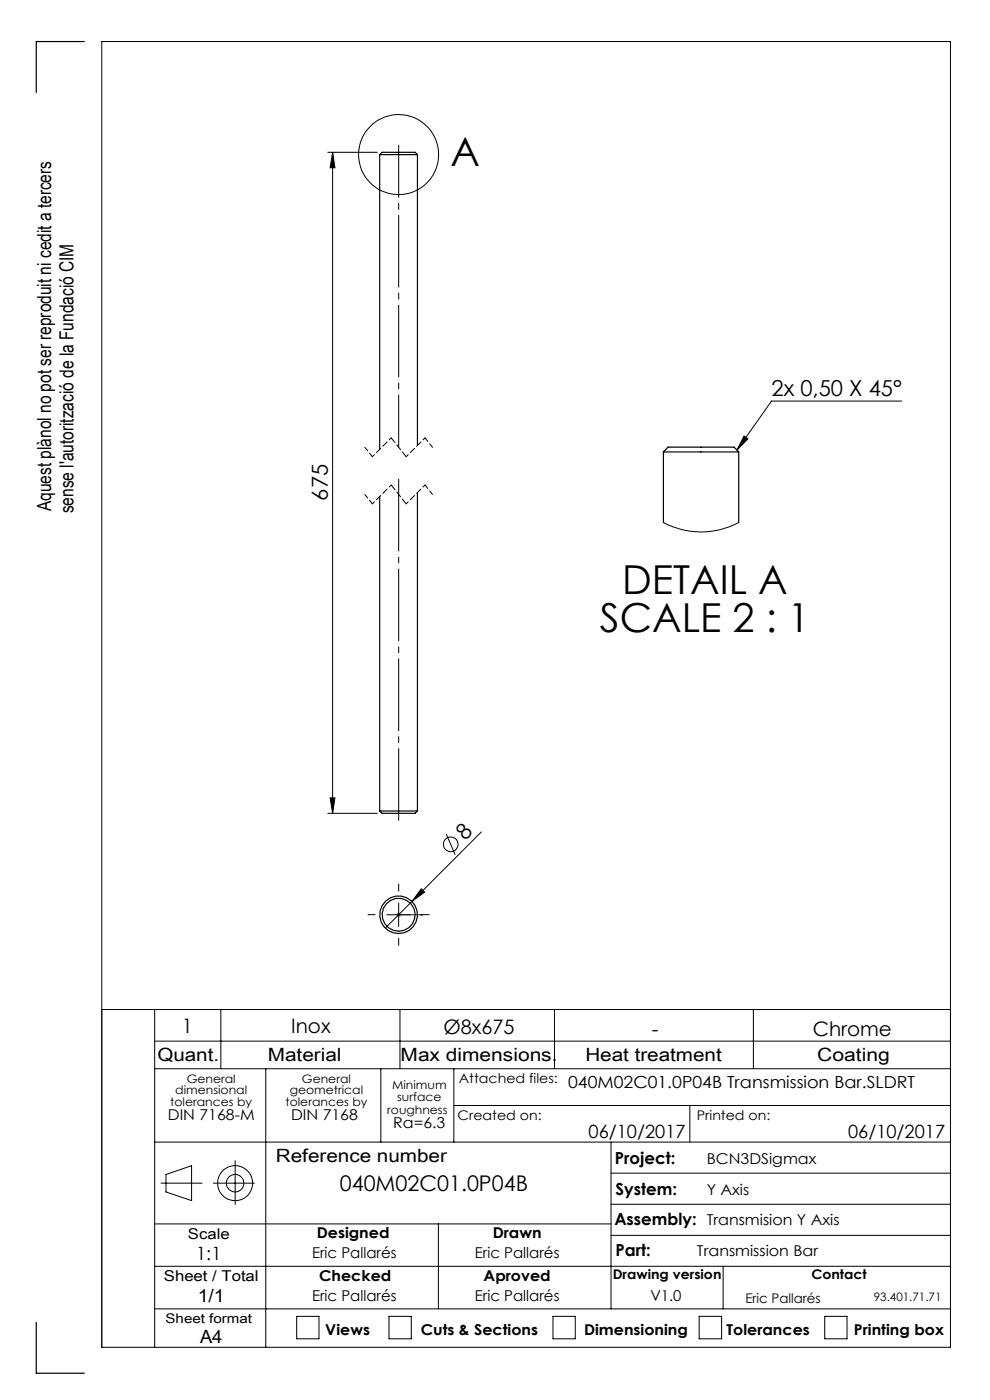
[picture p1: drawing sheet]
<svg xmlns="http://www.w3.org/2000/svg" width="210mm" height="297mm" viewBox="0 0 210 297" stroke-linecap="round" stroke-linejoin="round" font-family="sans-serif">
<g fill="none" stroke="#000" stroke-width=".21">
<path d="M21.6 8.8h180v277h-180zM69.5 32.3h10.5M70.6 32.3v140.2M70.6 32.3l.4 3.3h-1zM157.8 92.5l.8 .6-2.3 2.4zM191.3 85.1h-27.6l-7.4 10.4M69.5 172.5h10.5M70 169.3h1l-.4 3.2zM94.7 176.9l1.9 4.4M102.1 176.5l-20.4 20.4M82.1 194.1h5M84.6 191.6v5"/>
<path d="M89.4 188.6l.7 .7-2.7 1.9zM21.6 214.2h180M32.8 214.2v71.6M46.8 214.2v12.5M84.8 214.2v12.5M117.6 214.2v12.5M159.8 214.2v12.5M32.8 220.9h168.8M32.8 226.7h168.8M56.4 226.7v59.1M80.8 226.7v15.6M96.3 226.7v15.6"/>
<path d="M96.3 234.5h105.3M146.3 234.5v7.8M32.8 259.6h96.8M32.8 242.3h168.8M34.1 251h8.8M35.2 249.2l5.4-1.9v7.4l-5.4-1.8zM45.3 251h8.7M49.9 246.2v9.3M93 259.6v18.1M129.6 242.3v35.4M129.6 255.5h72M129.6 248.9h72"/>
<path d="M32.8 268.6h168.8M62.9 279.3h4.8v4.7h-4.8zM82.5 279.3h4.7v4.7h-4.7zM117.3 279.3h4.7v4.7h-4.7zM129.6 262.1h72M148.3 279.3h4.8v4.7h-4.8zM153.4 268.6v9.1M174.9 279.3h4.8v4.7h-4.8zM201.6 277.7h-168.8"/>
<circle cx="84.5" cy="32.8" r="8.5"/>
<circle cx="95.6" cy="179.1" r="1.56"/>
<circle cx="49.9" cy="251" r="1.87"/>
<circle cx="49.9" cy="251" r="3.7"/>
</g>
<path d="M84.4 194.1h.3zM84.6 194.1h.1M84.6 194.1h5.1M89.7 194.1h-.6h.6" fill="none" stroke="#00f" stroke-width=".21"/>
<path d="M84.1 194.1h1M84.2 193.7l.7 .7M84.6 193.6v1M84.9 193.7l-.7 .7" fill="none" stroke="#808080" stroke-width=".21"/>
<path d="M84.6 174v-72.3M79.6 194h-1.5M84.6 189v-1.5M84.6 199v1.5M89.6 194h1.5" fill="none" stroke="#000" stroke-width=".21" stroke-dasharray="15.2 1.3 1.3 1.3"/>
<path d="M84.6 94.9v-64.1" fill="none" stroke="#000" stroke-width=".21" stroke-dasharray="15.2 1.3 1.3 1.3" stroke-dashoffset="4.1"/>
<path d="M79 96.9l-1.6-2M91.7 94.9l-1.5-2M79 106.9l-1.6-2M91.7 104.9l-1.5-2" fill="none" stroke="#000" stroke-width=".21" stroke-dasharray="1.3 .6" stroke-dashoffset=".3"/>
<path d="M83 92.9l-4 4M90.2 92.9l-4 4M83 102.9l-4 4M90.2 102.9l-4 4" fill="none" stroke="#000" stroke-width=".21" stroke-dasharray="1.3 .6" stroke-dashoffset=".7"/>
<path d="M86.2 96.9l-3.2-4M86.2 106.9l-3.2-4" fill="none" stroke="#000" stroke-width=".21" stroke-dasharray="1.3 .6"/>
<path d="M17.9 8.8h-10.2v10.8M7.7 280.5v10.8h10.2" fill="none" stroke="#000" stroke-width=".25"/>
<path d="M89.1 194.1h.6zM84.4 194.1h.3z" fill="#00f"/>
<g fill="#000">
<path d="M157.8 92.5l.8 .6-2.3 2.4zM89.4 188.6l.7 .7-2.7 1.9z"/>
<path d="M70 169.3h1l-.4 3.2zM70.6 32.3l.4 3.3h-1z"/>
</g>
<g fill="none" stroke="#000" stroke-width=".25">
<path d="M80.5 32.8h8M80.5 32.8l.6-.5h7l.4 .5M80.5 32.8v62.5M88.5 32.8v61.7M140.7 95.9h16M140.7 95.9l1-1h14l1 1M140.7 95.9v14.9M156.7 95.9v14.9M80.5 105.3v66.7M88.5 104.5v67.5M80.5 172h8M80.5 172l.6 .5h7l.4-.5"/>
<circle cx="84.6" cy="194.1" r="4"/>
<circle cx="84.6" cy="194.1" r="3.5"/>
</g>
<path d="M140.7 110.8l1.5 .7 2.4 .9 3.6 .5 2.4-.2 2.2-.3 2.5-.9 1.4-.7" fill="none" stroke="#000" stroke-width=".21"/>
<g font-size="8.5">
<text x="95.6" y="35.1">A</text>
<text x="132" y="126">DETAIL A</text>
<text x="127.3" y="134.2">SCALE 2 : 1</text>
</g>
<g font-size="4.7">
<text x="163.7" y="84.1">2x 0,50 X 45°</text>
<text x="69.5" y="106.2" transform="rotate(-90 69.5 106.2)">675</text>
<text x="98.6" y="178.5" transform="rotate(-45 98.6 178.5)">8</text>
</g>
<text font-size="4.6" x="72.1" y="252.7">040M02C01.0P04B</text>
<g font-size="4.2">
<text x="38.6" y="219.1">1</text>
<text x="61.8" y="219.2">Inox</text>
<text x="94.1" y="219.5">Ø8x675</text>
<text x="138.3" y="219.7">-</text>
<text x="172.4" y="219.7">Chrome</text>
</g>
<g font-size="4.1">
<text x="10.9" y="108.4" transform="rotate(-90 10.9 108.4)">Aquest plànol no pot ser reproduit ni cedit a tercers</text>
<text x="15.6" y="108.9" transform="rotate(-90 15.6 108.9)">sense l'autorització de la Fundació CIM</text>
</g>
<g font-size="3.9">
<text x="33.4" y="225.1">Quant.</text>
<text x="56.8" y="225.1">Material</text>
<text x="85" y="225.1">Max dimensions.</text>
<text x="124.2" y="225.1">Heat treatment</text>
<text x="173.4" y="225.1">Coating</text>
<text x="124.8" y="241.3">06/10/2017</text>
<text x="179.9" y="241.3">06/10/2017</text>
<text x="58.5" y="246.6">Reference number</text>
<text x="41.6" y="267.3">1:1</text>
<text x="41.9" y="276.1">1/1</text>
<text x="42.4" y="284.9">A4</text>
</g>
<g font-size="3.5">
<text x="120.5" y="230.8">040M02C01.0P04B Transmission Bar.SLDRT</text>
<text x="130.5" y="246.9">Project:</text>
<text x="130.6" y="253.5">System:</text>
<text x="130.3" y="259.8">Assembly: Transmision Y Axis</text>
<text x="130.6" y="266.4">Part:</text>
</g>
<g font-size="3.2">
<text x="35.6" y="237.6">DIN 7168-M</text>
<text x="61.7" y="237.6">DIN 7168</text>
<text x="83.4" y="239.3">Ra=6.3</text>
<text x="149.9" y="246.9">BCN3DSigmax</text>
<text x="149.9" y="253.5">Y Axis</text>
<text x="39.9" y="262.9">Scale</text>
<text x="67.2" y="262.5">Designed</text>
<text x="104.5" y="262.5">Drawn</text>
<text x="66.2" y="266.9">Eric Pallarés</text>
<text x="100.7" y="266.9">Eric Pallarés</text>
<text x="147.8" y="266.4">Transmission Bar</text>
<text x="34.8" y="271.7">Sheet / Total</text>
<text x="67.7" y="271.7">Checked</text>
<text x="102.6" y="271.7">Aproved</text>
<text x="66.2" y="276.1">Eric Pallarés</text>
<text x="100.7" y="276.1">Eric Pallarés</text>
<text x="138" y="276.1">V1.0</text>
<text x="69" y="283.1">Views</text>
<text x="89.3" y="283.1">Cuts &amp; Sections</text>
<text x="123.9" y="283.1">Dimensioning</text>
<text x="154.1" y="283.2">Tolerances</text>
<text x="181.1" y="283.2">Printing box</text>
</g>
<g font-size="2.8">
<text x="97.3" y="229.7">Attached files:</text>
<text x="97.1" y="237.7">Created on:</text>
<text x="147.8" y="237.7">Printed on:</text>
<text x="130" y="271.4">Drawing version</text>
<text x="172.1" y="271.4">Contact</text>
<text x="35.1" y="280.7">Sheet format</text>
<text x="158.1" y="276.4">Eric Pallarés</text>
</g>
<g font-size="2.5">
<text x="37.2" y="232.1">dimensional</text>
<text x="39.6" y="229.7">General</text>
<text x="61.5" y="232.1">geometrical</text>
<text x="64" y="229.7">General</text>
<text x="83.2" y="231">Minimum</text>
<text x="84.2" y="233.5">surface</text>
<text x="36.1" y="234.6">tolerances by</text>
<text x="60.6" y="234.6">tolerances by</text>
<text x="82.1" y="236.2">roughness</text>
<text x="185.4" y="276.1">93.401.71.71</text>
</g>
</svg>
